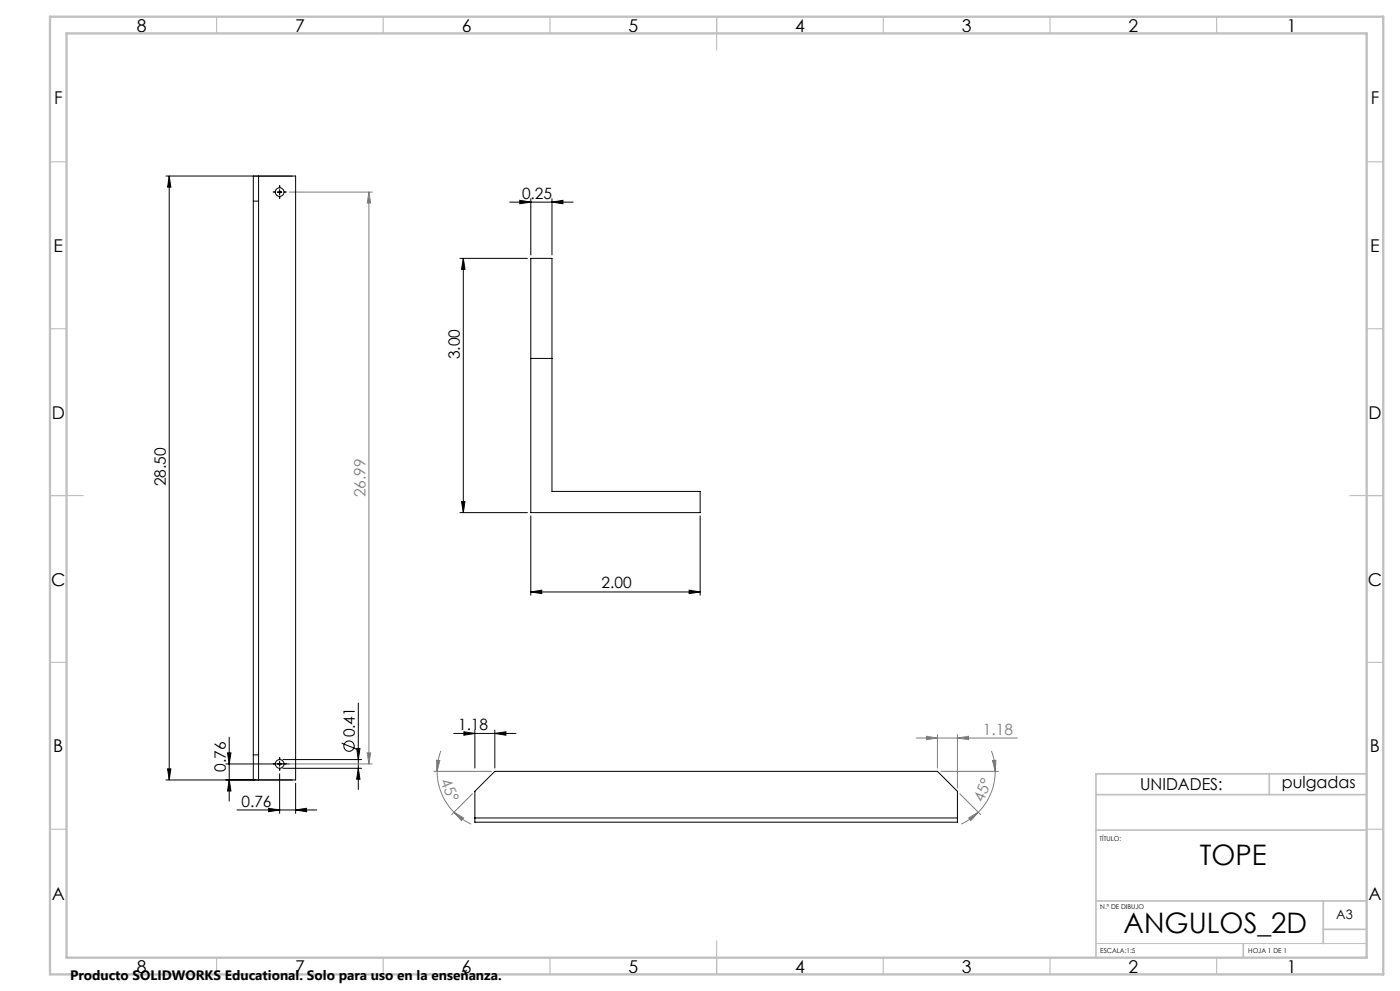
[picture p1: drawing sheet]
<svg xmlns="http://www.w3.org/2000/svg" width="420mm" height="297mm" viewBox="0 0 420 297" stroke-linecap="round" stroke-linejoin="round" font-family="sans-serif">
<g fill="none" stroke="#000" stroke-width=".3">
<path d="M49.8 52.8h37.9M50.8 52.8l.5 3.3h-1zM50.8 52.8v180.9M83.3 57.6h1.2M83.9 56.9v1.3M159.2 59.5v16.9M165.6 59.5v16.9M138 77.4h20.2M139 77.4l.5 3.3h-1zM139 77.4v76.2M152.9 60.6h19M155.9 60l3.3 .6-3.3 .5z"/>
<path d="M165.6 60.6l3.3-.6v1.1zM138 153.6h20.2M138.5 150.3h1l-.5 3.3zM159.2 154.6v23.8M210 154.6v23.8M159.2 177.4l3.3-.5v1zM159.2 177.4h50.8M206.7 176.9l3.3 .5-3.3 .5zM107.5 210.7v25.9M136.1 219.8h18.7M139.2 219.3l3.3 .5-3.3 .5zM142.5 218.8v11.4"/>
<path d="M148.4 219.8l3.4-.5v1zM148.4 218.8v11.4M49.8 233.7h37.9M50.3 230.4h1l-.5 3.3zM67.8 228.9h19M68.3 225.6h1l-.5 3.3zM68.8 233.7l.5 3.4h-1zM68.8 220.9v19.2M83.9 228.3v1.3M83.9 231.9v11.9M84.9 230.3h23.6M84.9 227.6h23.6"/>
<path d="M88.7 234.7v9.1M102.5 222.7l4.4 1.8M107 224.3h1l-.5 3.3zM107.5 230.3l.5 3.2h-1zM71.1 242.7h23.9M80.6 242.2l3.3 .5-3.3 .6zM88.7 242.7l3.3-.5v1.1z"/>
<circle cx="104.7" cy="223.6" r="1.55"/>
</g>
<g fill="none" stroke="#808080" stroke-width=".3">
<path d="M86.8 57.6h24.9M110.7 57.6v171.3M110.7 57.6l.5 3.3h-1zM86.8 228.9h24.9M110.2 225.6h1l-.5 3.3zM130.1 231.2h17.4M131 227.9h.9l-.8 3.3zM131.1 231.2a17.6 17.6 0 0 0 5.1 12.2M132.3 225.1l-.9 3-.3 3.1M141.7 237.9l-6.2 6.2M274.9 221.2h30.3M278 220.7l3.2 .5-3.2 .5z"/>
<path d="M281.2 220.2v10M282.2 231.2h17.3M287.2 221.2l3.3-.5v1zM287.2 220.2v16M287.9 237.9l6.3 6.2M297.4 225.1l.8 2.4 .4 3.7M297.7 227.9h1.1l-.2 3.3zM298.6 231.2a17.2 17.2 0 0 1-5.1 12.2M136.2 243.4l2.9 1.7-.7 .8zM136.2 243.4l2.4 2 2.7 1.6M290.6 245.1l2.9-1.7-2.2 2.5zM293.5 243.4l-1.9 1.7-3.2 1.9"/>
</g>
<path d="M82.7 57.5h-.7M83.9 56.3v-.7M83.9 58.8v.7M85.2 57.5h.6M82.7 228.9h-.7M83.9 227.7v-.7M83.9 230.2v.7M85.2 228.9h.6" fill="none" stroke="#000" stroke-width=".3" stroke-dasharray="15.2 1.3 1.3 1.3"/>
<path d="M328.8 282.8h81.2" fill="none" stroke="#c0c0c0" stroke-width=".3"/>
<g fill="none" stroke="#c0c0c0" stroke-width=".35">
<path d="M65 5v5M115 5v5M165 5v5M215 5v10M265 5v5M315 5v5M365 5v5M15 48.5h5M410 48.5h5M15 98.5h5M410 98.5h5M15 148.5h10"/>
<path d="M405 148.5h10M15 198.5h5M410 198.5h5M15 248.5h5M410 248.5h5M65 287v5M115 287v5M165 287v5M215 282v10M265 287v5M315 287v5M365 287v5"/>
</g>
<path d="M328.8 238.2h81.2M380.8 231.8v6.4M410 231.9h-81.2v55.1M328.8 248.8h81.2M328.8 270h81.2M397 270v12.8M397 278.5h13M373 282.8v4.2" fill="none" stroke="#c0c0c0" stroke-width=".5"/>
<path d="M15 5h400v287h-400zM20 10h390v277h-390z" fill="none" stroke="#c0c0c0" stroke-width=".7"/>
<g fill="#000">
<path d="M139 77.4l.5 3.3h-1zM138.5 150.3h1l-.5 3.3zM50.8 52.8l.5 3.3h-1zM50.3 230.4h1l-.5 3.3zM68.3 225.6h1l-.5 3.3zM68.8 233.7l.5 3.4h-1z"/>
<path d="M165.6 60.6l3.3-.6v1.1zM155.9 60l3.3 .6-3.3 .5zM148.4 219.8l3.4-.5v1zM139.2 219.3l3.3 .5-3.3 .5z"/>
<path d="M159.2 177.4l3.3-.5v1zM206.7 176.9l3.3 .5-3.3 .5z"/>
<path d="M107.5 230.3l.5 3.2h-1zM107 224.3h1l-.5 3.3z"/>
<path d="M80.6 242.2l3.3 .5-3.3 .6zM88.7 242.7l3.3-.5v1.1z"/>
</g>
<g fill="#808080">
<path d="M287.2 221.2l3.3-.5v1zM278 220.7l3.2 .5-3.2 .5z"/>
<path d="M290.6 245.1l2.9-1.7-2.2 2.5zM297.7 227.9h1.1l-.2 3.3z"/>
<path d="M110.7 57.6l.5 3.3h-1zM110.2 225.6h1l-.5 3.3z"/>
<path d="M131 227.9h.9l-.8 3.3zM136.2 243.4l2.9 1.7-.7 .8z"/>
</g>
<g fill="none" stroke="#000" stroke-width=".3">
<path d="M76 52.8h12.7v180.9h-12.7zM77.6 52.8v180.9M76 60.3h1.6M159.2 77.4h6.4v69.9h44.4v6.3h-50.8zM159.2 107.4h6.4M76 226.2h1.6M142.5 237.2l5.9-6h132.8l6 6v9.2h-144.7zM142.5 245.1h144.7"/>
<circle cx="83.9" cy="57.6" r="1.3"/>
<circle cx="83.9" cy="228.9" r="1.3"/>
</g>
<g font-size="8.5">
<text x="360" y="259.3">TOPE</text>
<text x="337.1" y="279.7">ANGULOS_2D</text>
</g>
<g font-size="5.3">
<text x="41" y="9.5">8</text>
<text x="88.5" y="9.5">7</text>
<text x="138.5" y="9.5">6</text>
<text x="188.5" y="9.5">5</text>
<text x="238.5" y="9.5">4</text>
<text x="288.5" y="9.5">3</text>
<text x="338.5" y="9.5">2</text>
<text x="386" y="9.5">1</text>
<text x="16.2" y="31.3">F</text>
<text x="411.2" y="31.3">F</text>
<text x="16.1" y="75.5">E</text>
<text x="411.1" y="75.5">E</text>
<text x="15.5" y="125.5">D</text>
<text x="410.5" y="125.5">D</text>
<text x="15.4" y="175.5">C</text>
<text x="410.4" y="175.5">C</text>
<text x="16" y="225.5">B</text>
<text x="411" y="225.5">B</text>
<text x="15.5" y="269.8">A</text>
<text x="410.5" y="269.8">A</text>
<text x="41" y="291.5">8</text>
<text x="88.5" y="291.5">7</text>
<text x="138.5" y="291.5">6</text>
<text x="188.5" y="291.5">5</text>
<text x="238.5" y="291.5">4</text>
<text x="288.5" y="291.5">3</text>
<text x="338.5" y="291.5">2</text>
<text x="386" y="291.5">1</text>
</g>
<g font-size="4.9">
<text x="342" y="236.8">UNIDADES:</text>
<text x="384.6" y="236.2">pulgadas</text>
</g>
<g font-size="4.7">
<text x="156.6" y="59.5">0.25</text>
<text x="138" y="107.7" transform="rotate(-90 138 107.7)">3.00</text>
<text x="49.8" y="145.8" transform="rotate(-90 49.8 145.8)">28.50</text>
<text x="180.5" y="176.4">2.00</text>
<text x="106.4" y="221" transform="rotate(-90 106.4 221)">0.41</text>
<text x="137.4" y="218.8">1.18</text>
<text x="67.8" y="231.3" transform="rotate(-90 67.8 231.3)">0.76</text>
<text x="72.4" y="241.7">0.76</text>
</g>
<g font-size="4.7" fill="#808080">
<text x="109.7" y="149.1" transform="rotate(-90 109.7 149.1)">26.99</text>
<text x="294.9" y="220.1">1.18</text>
<text x="132.1" y="234.1" transform="rotate(67 132.1 234.1)">45°</text>
<text x="295" y="240.7" transform="rotate(-67 295 240.7)">45°</text>
</g>
<text font-size="4.1" x="21" y="293.7">Producto SOLIDWORKS Educational. Solo para uso en la enseñanza.</text>
<text font-size="3.9" x="400.9" y="275.5">A3</text>
<g font-size="2">
<text x="329.9" y="251.9">TÍTULO:</text>
<text x="330.1" y="272.5">N.º DE DIBUJO</text>
<text x="330.1" y="285.6">ESCALA:1:5</text>
<text x="374.5" y="285.6">HOJA 1 DE 1</text>
</g>
</svg>
